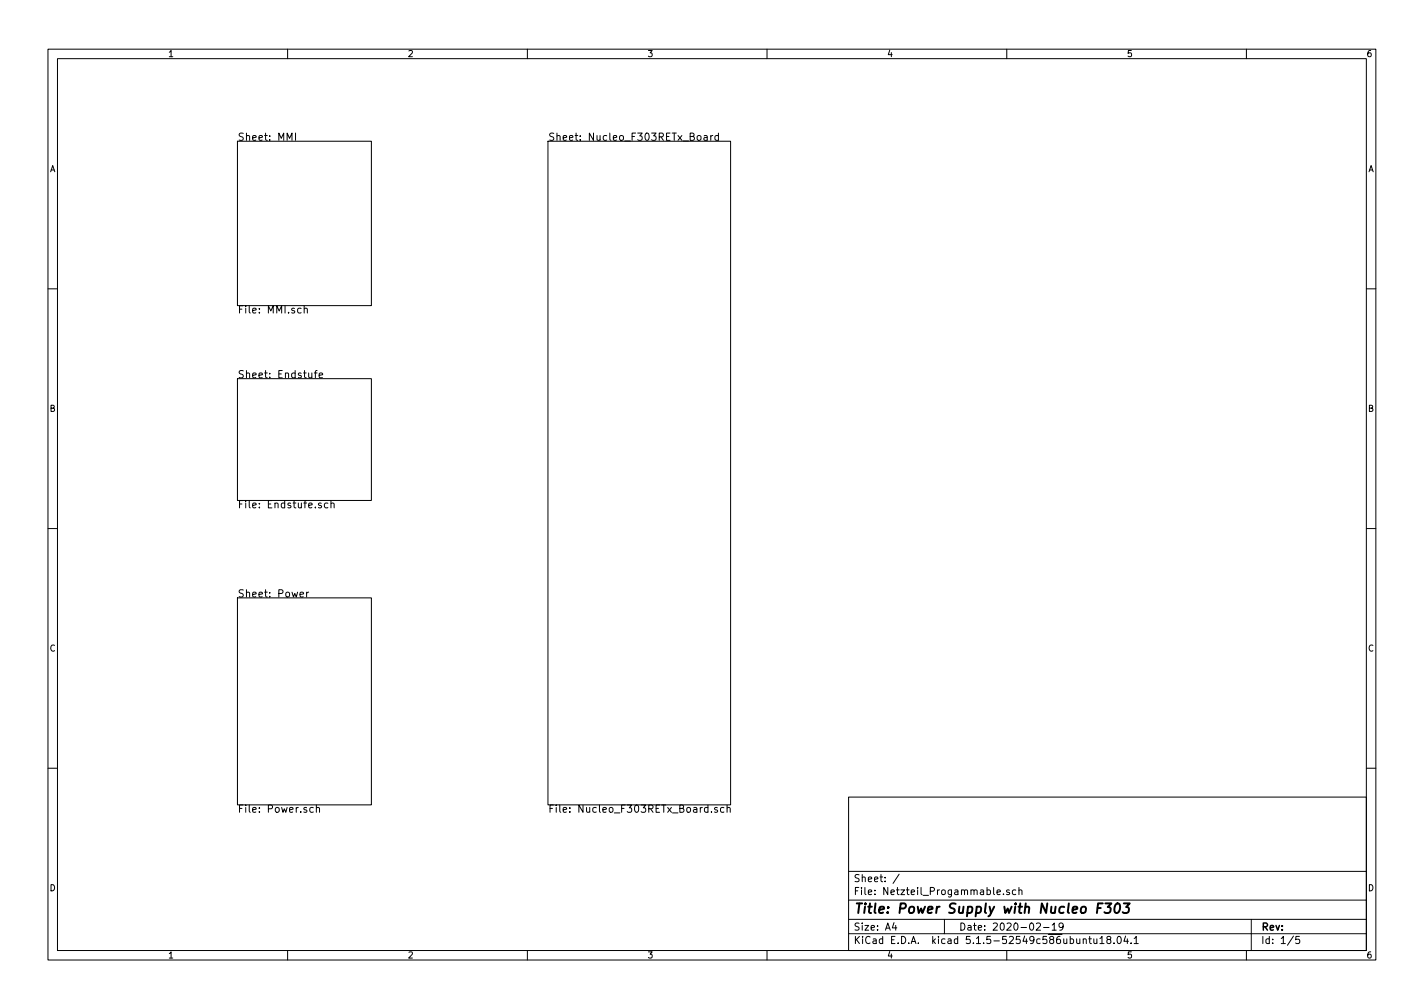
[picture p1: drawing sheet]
<svg xmlns="http://www.w3.org/2000/svg" width="297mm" height="210mm" viewBox="0 0 297 210" stroke-linecap="round" stroke-linejoin="round" font-family="sans-serif">
<g fill="none" stroke="#000" stroke-width=".21">
<path d="M10 10.3h277v189.9h-277zM12 12.2h273v186.1h-273zM60 10.3v1.9M110 10.3v1.9M160 10.3v1.9M210 10.3v1.9M260 10.3v1.9M49.5 29.5h28v34.2h-28zM61.6 27.8v1.5M114.3 29.5h38.1v138.4h-38.1zM146.9 28.3h.5l.1 1M147.5 28.6l-.5 .1-.2 .2 .2 .4 .5-.1"/>
<path d="M148.3 28.3v1M148.7 28.3l-.4 .2M149.9 28.3h-.5l-.3 .2 .2 .7h.6M149.9 27.8v1.5M10 60.2h2M49.5 79h28v25.4h-28zM62.8 64.4l-.4-.1-.3 .3 .1 .6h.6M63.4 64.4l.3-.1 .3 .1 .1 .9M63.4 63.8v1.5M65.6 77.8h.5M66.1 77.3l-.3 .2v1.3M66.6 78.3l.7-.1-.1-.3-.4-.1-.2 .2v.7h.6"/>
<path d="M285 60.2h2M10 110.3h2M67 105l-.4-.1-.2 .2 .1 .3 .5 .1v.4h-.6M68.4 105l-.5-.1-.2 .3 .1 .7h.6M69 105l.3-.1 .3 .1 .1 .9M69 104.4v1.5M285 110.3h2M49.5 124.7h28v43.2h-28zM62.6 124l.7-.1-.1-.3-.4-.1-.2 .2 .1 .8h.5M64 123.5v1M64.4 123.5l-.4 .3M10 160.2h2"/>
<path d="M65.4 168.5l-.5-.1-.3 .3 .2 .7h.6M66 168.5l.2-.1 .4 .1v.9M66 167.9v1.5M148.4 169.3v.1M149.6 168.5l-.3-.1-.3 .2 .1 .3 .5 .1v.4h-.6M151 168.5l-.4-.1-.3 .3 .1 .7h.6M151.7 168.5l.2-.1 .3 .1 .1 .9M151.7 167.9v1.5M177 166.3h108v32h-108zM285 160.2h2M60 198.3v1.9M110 198.3v1.9"/>
<path d="M160 198.3v1.9M177 194.8h108M177 191.8h108M177 187.8h108M177 181.8h108M186.5 192.5l-.4 1h1M186.8 193v1M187.6 182.3l-1.3 2M197 191.8v3M208 186.1l.7-.1-.1-.3-.4-.1-.2 .2 .1 .7h.5M209.3 186.5v.1M210 198.3v1.9"/>
<path d="M210.5 185.7l-.3-.1-.2 .2v.2l.5 .2v.3h-.5M211.9 185.7l-.4-.1-.3 .3 .1 .6 .2 .1 .4-.1M212.5 185.7l.3-.1 .3 .1 .1 .9M212.5 185.1v1.5M216.2 192.7l.6-.2 .2 .5-.9 1h.9M217.7 193.5h1.1M219.5 193l.4-.5v1.5M219.5 194h.8M221.8 193.2l-.3 .3h-.3l-.3-.3 .2-.6 .4-.1 .2 .2a1.13 1.13 0 0 1-.2 1.2l-.4 .1M226 196l.2-.2 .3 .1 .1 .9M227.1 195.8h.6M227.3 195.3v1.3l.4 .2"/>
<path d="M228.2 195.8v.9l.4 .1 .2-.1M228.8 195.8v1M229.4 195.8l.5-.5v1.5M229.4 196.8h.9M231.2 196l-.3-.2v-.3l.3-.2 .4 .1 .1 .2-.1 .3-.6 .1-.1 .3v.4l.3 .1 .4-.1 .1-.2v-.2l-.3-.3M232.4 196.7v.1M233.1 195.5l.3-.2a.8 .8 0 0 1 .5 .8 .8 .8 0 0 1-.5 .7l-.3-.1-.1-.4zM234.8 195.2l-.4 1.1h1M235.2 195.8v1M235.9 196.7v.1M236.6 195.8l.4-.5v1.5M236.6 196.8h.8"/>
<path d="M260 198.3v1.9M261 191.8v6.5M269.8 195.2l-1.2 2M271 195.3h-.7v.7h.7l.1 .2-.1 .5-.2 .1-.5-.1"/>
</g>
<path d="M229 189.4h.6M230 188.4h-.9l-.3 2M230.6 188.4h1.2l-.7 .8 .5 .2-.1 .9-.3 .1h-.6l-.2-.1M232.9 188.5a.44 .44 0 0 1 .4 0 .44 .44 0 0 1 .3 .3 1.15 1.15 0 0 1-.8 1.6 1.3 1.3 0 0 1 .1-1.9zM234.4 188.4h1.3l-.8 .8a.48 .48 0 0 1 .6 .4v.5l-.3 .2-.8 .1-.2-.1" fill="none" stroke="#000" stroke-width=".41"/>
<text font-size="2.8" x="178" y="190.5">Title: Power Supply with Nucleo F303</text>
<g font-size="2.1">
<text x="49.5" y="29.4">Sheet: MMI</text>
<text x="114.3" y="29.4">Sheet: Nucleo_F303RETx_Board</text>
<text x="49.5" y="65.4">File: MMI.sch</text>
<text x="49.5" y="78.9">Sheet: Endstufe</text>
<text x="49.5" y="106">File: Endstufe.sch</text>
<text x="49.5" y="124.6">Sheet: Power</text>
<text x="49.5" y="169.5">File: Power.sch</text>
<text x="114.3" y="169.5">File: Nucleo_F303RETx_Board.sch</text>
<text x="178" y="184">Sheet: /</text>
<text x="178" y="186.7">File: Netzteil_Progammable.sch</text>
<text x="178" y="196.9">KiCad E.D.A. kicad 5.1.5-52549c586ubuntu18.04.1</text>
<text x="178" y="194.1">Size: A4</text>
<text x="200" y="194.1">Date: 2020-02-19</text>
<text x="263" y="194.1">Rev:</text>
<text x="263" y="196.9">Id: 1/5</text>
</g>
<g font-size="1.8">
<text x="35" y="11.9">1</text>
<text x="85" y="11.9">2</text>
<text x="135" y="11.9">3</text>
<text x="185" y="11.9">4</text>
<text x="235" y="11.9">5</text>
<text x="285" y="11.9">6</text>
<text x="10.4" y="35.9">A</text>
<text x="285.4" y="35.9">A</text>
<text x="10.4" y="85.9">B</text>
<text x="285.4" y="85.9">B</text>
<text x="10.4" y="135.9">C</text>
<text x="285.4" y="135.9">C</text>
<text x="10.4" y="185.9">D</text>
<text x="285.4" y="185.9">D</text>
<text x="35" y="199.9">1</text>
<text x="85" y="199.9">2</text>
<text x="135" y="199.9">3</text>
<text x="185" y="199.9">4</text>
<text x="235" y="199.9">5</text>
<text x="285" y="199.9">6</text>
</g>
</svg>
